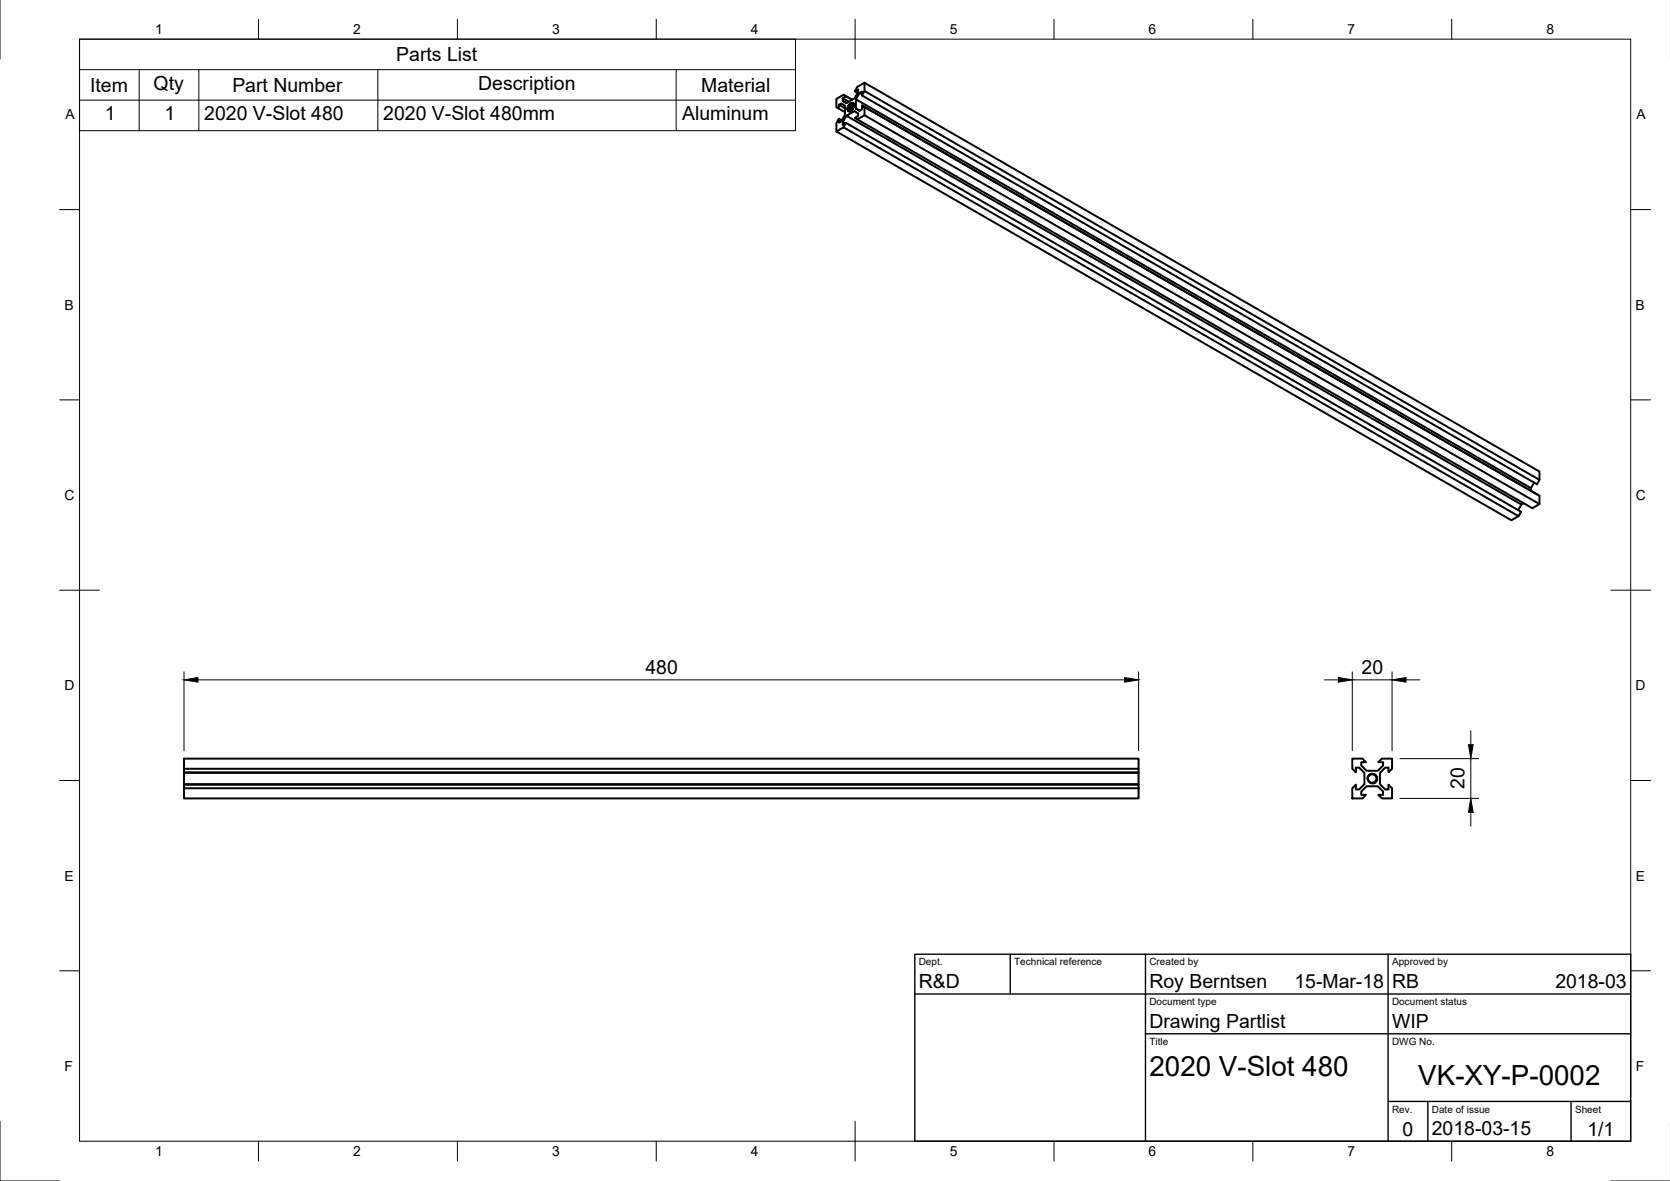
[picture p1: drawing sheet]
<svg xmlns="http://www.w3.org/2000/svg" width="420mm" height="297mm" viewBox="0 0 420 297" stroke-linecap="round" stroke-linejoin="round" font-family="sans-serif">
<!-- layer: Visible -->
<g fill="none" stroke="#000" stroke-width=".5">
<path d="M211.1 26.4l.5-.4 1 .6v2.3l-1 1.6-.5 .4v-1l.7 .4M211.1 29.9l-.7 1.1v2.1l169.8 97.8 1.8-1.1M212 25.4v-.7l1.5 .9M212.2 23.8l-1.8 1.1v2.1l2.2 1.2M212.2 32l-1.8 1.1M212.6 27.2l-1.5-.8v.9M212.9 30.9l169.8 97.8-.7 1.1-169.8-97.8zM212.9 30.9l-.9 .5v-.7l.6 .4M212.9 24.2l-.7-.4 2.2 1.3-1.5-.9-.9 .5M213 29.1l-1 1.6M213.4 26.6l.5-.5 .5-.1 .4 .3v.6M213.4 26.6l-.2 .8"/>
<path d="M213.5 27.8v.2M213.7 28l-.2-.4 .2-.7 .4-.5 .6-.2-.6 .2-.5 .6-.1 .7 .2 .3M213.8 27.9l.2-.9 .8-.6-.8 .7-.2 .9M214.1 26.1l-.6 .7-.3 .7M214.1 27.9l.2-.7 .5-.6-.5 .5-.3 .8M214.3 26.3l-.5 .6-.3 .8M214.6 26.1l-.4-.1-.5 .3-.5 1.1M214.6 26.4l-.5 .7-.3 .7M214.6 27.2l-.1 .2M214.7 25.9l-.5 .1M214.7 27.1l-.3 .5M214.8 26.1l-.3 .1"/>
<path d="M214.8 26.1l-.2-.2h-.4l-.8 .7M214.8 26.1a1.72 1.72 0 0 1-.6 1.7l-.7 .2-.3-.6M214.9 26.6l-.5 .6-.3 .7M214.9 26.3h-.1M215.1 23l.8-.5v.6l-.9 1.7-2 1.1-1-.5 1 .5M215.3 25v2.3M215.8 23.4l-.7-.4 .6-1.2 1.8-1 169.8 97.8v2.1M216.3 23.4l-1 1.6 169.9 97.8v.6M216.3 27.8l-1-.5 1 .5 .6-.3v-1l170.4 98.2M216.9 26.5l170.4 98.2v2.1M217.5 26.9v2.1l169.8 97.8-1.8 1-170.4-98.1 .8-.5v-.7l-.9-.5-2 1.1 169.8 97.8-.8 1.4M217.5 20.8v2.1l169.8 97.8-.6 1.1-169.8-97.8v-1l-.6 .4 .6 .3"/>
<path d="M217.5 29l-1.8 1M217.5 22.9l-.6 1.1M383.3 126.6l-.5 .3M386 121.4l-.8 1.4M46.3 198.3h240.2v2.5h-240.2zM46.3 197.2v.2h240.2v.9M46.3 194.4v2.8h240.2v.2M46.3 194.3v.1h240.2v2.8M46.3 193.4v.9h240.2v.1M46.3 197.4v.9M286.5 193.4v-2.6h-240.2v2.6h240.2v.9M340.2 190.8h2.6l.9 .9h-1.2v.8l1.3 1.4h2.8l1.4-1.4v-.8h-1.2l.9-.9h2.5v2.6l-.9 .9v-1.2h-.8l-1.3 1.3v2.8l1.3 1.4h.8v-1.2l.9 .9v2.5h-2.5l-.9-.9h1.2v-.8l-1.4-1.3h-2.8l-1.3 1.3v.8h1.2l-.9 .9h-2.6v-2.5l.9-.9v1.2h.8l1.4-1.4v-2.8l-1.4-1.3h-.8v1.2l-.9-.9z"/>
<path d="M344.5 195.1l.6-.3 .7 .1 .4 .6v.7l-.5 .5-.7 .1-.6-.3-.2-.7M344.5 195.1l.4-.4h.5l.9 .5a1.24 1.24 0 0 1-.7 1.8l-1-.2-.3-.4-.1-.6M344.5 195.1l-.3 .7"/>
</g>
<!-- layer: Visible Narrow -->
<path d="M344 196a1.28 1.28 0 0 1 1-1.5 1.28 1.28 0 0 1 1.5 1.1 1.28 1.28 0 0 1-1 1.5" fill="none" stroke="#000" stroke-width=".35"/>
<!-- layer: Border -->
<g fill="none" stroke="#000" stroke-width=".25">
<path d="M0 -.1v15M20 9.9h390.3v277.1h-390.3zM65 4.8v5.1M115.1 4.8v5.1M165.1 4.8v5.1M215.1 4.8v10.1M265.2 4.8v5.1M315.2 4.8v5.1M365.2 4.8v5.1M15 52.7h5M410.3 52.7h5M15 100.6h5"/>
<path d="M410.3 100.6h5M15 148.4h10M405.3 148.4h10M15 196.3h5M410.3 196.3h5M15 244.2h5M410.3 244.2h5M0 282v15h15M65 287v5M115.1 287v5M165.1 287v5M215.1 282v10"/>
<path d="M265.2 287v5M315.2 287v5M365.2 287v5M405.3 297h14.9"/>
</g>
<!-- layer: TitleBlock -->
<path d="M230.2 240h180.1v47h-180.1zM230.2 250h180.1M254.2 240v10M288.2 240v47M349.2 240v47M288.2 260h122.1M349.2 277h61.1M359.2 277v10M395.3 277v10" fill="none" stroke="#000" stroke-width=".35"/>
<!-- layer: Dimensions -->
<g fill="none" stroke="#000" stroke-width=".25">
<path d="M46.3 169v19.8M49.8 171h233.2M286.5 169v19.8M333.2 171h3.5M340.2 171h10M340.2 169v19.8M350.2 169v19.8M353.7 171h3.5M352.2 190.8h19.8M370 183.8v3.5M370 190.8v10M352.2 200.8h19.8"/>
<path d="M370 204.3v3.5"/>
</g>
<path d="M46.3 171l3.5-.6v1.2zM283 170.4l3.5 .6-3.5 .6zM336.7 170.4l3.5 .6-3.5 .6zM350.2 171l3.5-.6v1.2zM369.5 187.3h1.1l-.6 3.5zM370 200.8l.6 3.5h-1.1z" fill="#000" stroke="#000" stroke-width=".25"/>
<!-- layer: BOM -->
<path d="M20 9.9h180.1v23h-180.1zM20 17.5h180.1M35 17.5v15.4M50 17.5v15.4M95.1 17.5v15.4M170.1 17.5v15.4M20 25.2h180.1" fill="none" stroke="#000" stroke-width=".25"/>
<g font-size="7">
<text x="289.2" y="270.5">2020 V-Slot 480</text>
<text x="356.8" y="272.9">VK-XY-P-0002</text>
</g>
<g font-size="4.9">
<text x="99.7" y="15.4">Parts List</text>
<text x="22.7" y="23.1">Item</text>
<text x="38.6" y="22.6">Qty</text>
<text x="58.5" y="23.1">Part Number</text>
<text x="120.3" y="22.6">Description</text>
<text x="176.4" y="23.1">Material</text>
<text x="26.3" y="30.2">1</text>
<text x="41.3" y="30.2">1</text>
<text x="51.4" y="30.3">2020 V-Slot 480</text>
<text x="96.4" y="30.3">2020 V-Slot 480mm</text>
<text x="171.6" y="30.2">Aluminum</text>
<text x="162.4" y="169.4">480</text>
<text x="342.6" y="169.4">20</text>
<text x="368.5" y="198.5" transform="rotate(-90 368.5 198.5)">20</text>
<text x="231.2" y="248.5">R&amp;D</text>
<text x="289.2" y="248.5">Roy Berntsen</text>
<text x="325.7" y="248.5">15-Mar-18</text>
<text x="350.2" y="248.5">RB</text>
<text x="391.3" y="248.5">2018-03</text>
<text x="289.2" y="258.5">Drawing Partlist</text>
<text x="350.2" y="258.5">WIP</text>
<text x="352.9" y="285.7">0</text>
<text x="360.2" y="285.5">2018-03-15</text>
<text x="399.4" y="285.7">1/1</text>
</g>
<g font-size="3.5">
<text x="39" y="8.6">1</text>
<text x="88.9" y="8.6">2</text>
<text x="138.9" y="8.6">3</text>
<text x="188.9" y="8.6">4</text>
<text x="239" y="8.6">5</text>
<text x="288.9" y="8.6">6</text>
<text x="339" y="8.6">7</text>
<text x="389.1" y="8.6">8</text>
<text x="16.4" y="30">A</text>
<text x="411.7" y="30">A</text>
<text x="16.2" y="77.9">B</text>
<text x="411.5" y="77.9">B</text>
<text x="16.3" y="125.8">C</text>
<text x="411.5" y="125.8">C</text>
<text x="16.2" y="173.6">D</text>
<text x="411.5" y="173.6">D</text>
<text x="16.3" y="221.5">E</text>
<text x="411.5" y="221.5">E</text>
<text x="16.3" y="269.4">F</text>
<text x="411.5" y="269.4">F</text>
<text x="39" y="290.8">1</text>
<text x="88.9" y="290.8">2</text>
<text x="138.9" y="290.8">3</text>
<text x="188.9" y="290.8">4</text>
<text x="239" y="290.8">5</text>
<text x="288.9" y="290.8">6</text>
<text x="339" y="290.8">7</text>
<text x="389.1" y="290.8">8</text>
</g>
<g font-size="2.5">
<text x="231.2" y="242.8">Dept.</text>
<text x="255.2" y="242.8">Technical reference</text>
<text x="289.2" y="242.8">Created by</text>
<text x="350.2" y="242.8">Approved by</text>
<text x="289.2" y="252.8">Document type</text>
<text x="350.2" y="252.8">Document status</text>
<text x="289.2" y="262.8">Title</text>
<text x="350.2" y="262.8">DWG No.</text>
<text x="350.2" y="279.8">Rev.</text>
<text x="360.2" y="279.8">Date of issue</text>
<text x="396.3" y="279.8">Sheet</text>
</g>
</svg>
